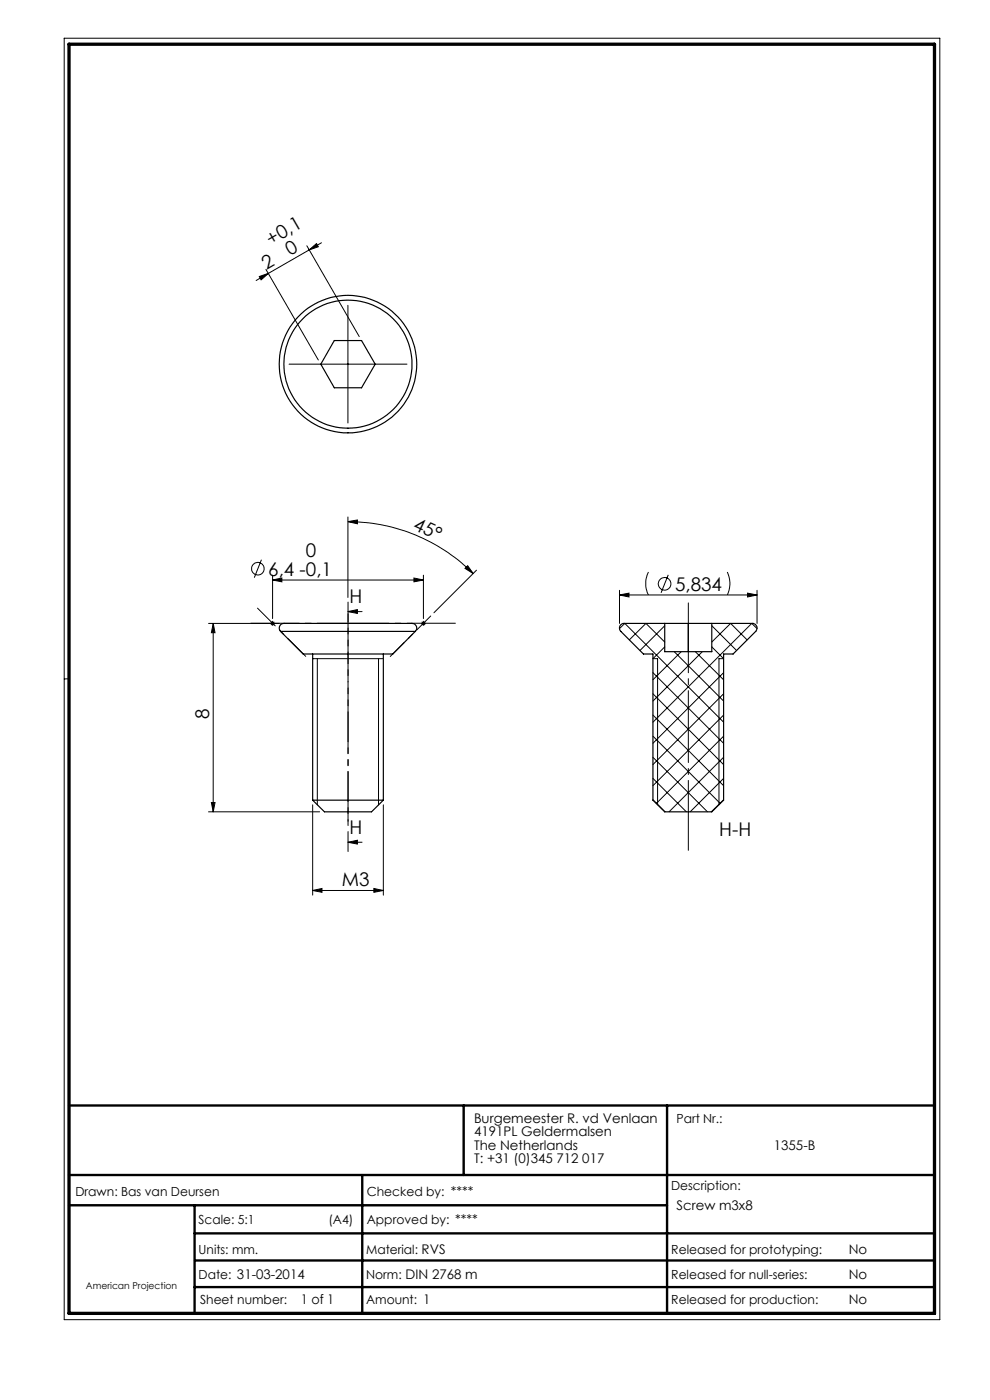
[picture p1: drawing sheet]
<svg xmlns="http://www.w3.org/2000/svg" width="210mm" height="297mm" viewBox="0 0 210 297" stroke-linecap="round" stroke-linejoin="round" font-family="sans-serif">
<g fill="none" stroke="#000" stroke-width=".21">
<path d="M13.6 8.1h185.8v271.9h-185.8zM55 58.7l1.9-.7-1.5 1.4zM56.4 57.1l11.1 19.3M56.9 58l-2.6 1.5M65.1 52.1l11.1 19.3M65.6 53l1.5-1.3 .4 .6zM65.6 53l-8.7 5M68.2 51.5l-2.6 1.5M61.3 77.3h25M73.8 64.8v24.9M55.5 118.7l-1.6 3.9M73.8 109.7v17"/>
<path d="M73.8 110.7l2-.4v.8zM73.8 110.7a37.4 37.4 0 0 1 26.6 11M44.2 132.3h15M45.2 132.3v39.9M45.2 132.3l.4 1.9h-.8zM57.5 131.9l.7 .7M57.8 123l2-.4v.8zM57.8 131.7v1M57.8 122v9.2M57.8 123h32M58.2 131.9l-.7 .7M66.3 139.7h15"/>
<path d="M66.3 139.7h.1M67.3 139.7v31M73.8 129.7h3M73.8 129.7l2-.4v.8zM80.3 139.7v31M87.8 122.6l2 .4-2 .4zM89.3 132.3h1M89.5 131.9l.7 .7M89.8 122v9.2M89.8 131.7v1M90.2 131.9l-.7 .7M98.6 120.6l.6-.6 1.2 1.7z"/>
<path d="M101.1 121l-9.1 9M131.4 126.2l2-.4v.8zM131.4 125.2v7.1M131.4 126.2h29.2M131.4 133.3l1.1-1 21 20.9M133.5 135.7l3.5-3.4 4 3.9M137.5 121.4a5.5 5.5 0 0 0 0 4.8M141 137.2l-2.5 2.5h1v31M141 132.7l-5.3 5.3M141.7 122l-1.5 3.8M143 138.3l10.5 10.4M144.5 138.3l-6 5.9"/>
<path d="M147.5 138.3l6 5.9M149 138.3l-10.5 10.4M151 137.2l2.5 2.5h-1v31M151 132.7l5.2 5.3M154.3 121.4l.1 .3a5.5 5.5 0 0 1-.1 4.5M158.5 135.7l-3.5-3.4-4 3.9M158.6 125.8l2 .4-2 .4zM160.6 133.3l-1.1-1-21 20.9M160.6 125.2v7.1M14.6 144h-1M138.5 156.2l14.3 14.3M138.5 151.7l15 15"/>
<path d="M138.5 147.2l15 15M138.5 142.7l15 15M153.5 142.7l-15 15M153.5 147.2l-15 15M153.5 151.7l-15 15M153.5 156.2l-14.3 14.3M44.2 172.2h23.6M44.8 170.2h.8l-.4 2zM66.3 170.7v19.2M73.8 178.7h3M73.8 178.7l2-.4v.8zM81.3 170.7v19.2"/>
<path d="M138.5 169.6l2.6 2.6M138.5 165.1l7.1 7.1M138.5 160.7l11.6 11.5M153.5 160.7l-11.6 11.5M153.5 165.1l-7.1 7.1M153.5 169.6l-2.6 2.6M66.3 188.9l2-.4v.8zM66.3 188.9h15M79.3 188.5l2 .4-2 .4z"/>
<circle cx="54.7" cy="120.6" r="1.34"/>
<circle cx="141" cy="123.9" r="1.34"/>
</g>
<path d="M14.6 234.5h183.6M98.4 234.5v14.8M141.5 234.5v44.1M14.6 249.3h183.6M14.6 255.7h126.9M41.3 255.7v22.9M76.8 249.3v29.3M41.3 261.7h156.9M41.3 273h156.9M41.4 267.4h156.8" fill="none" stroke="#000" stroke-width=".5"/>
<path d="M14.6 9.4h183.6v269.2h-183.6z" fill="none" stroke="#000" stroke-width=".7"/>
<path d="M73.8 127.7v53" fill="none" stroke="#000" stroke-width=".21" stroke-dasharray="6.3 1.3 1.3 1.3 1.3 1.3" stroke-dashoffset="2.1"/>
<path d="M73.8 130.2v44" fill="none" stroke="#000" stroke-width=".21" stroke-dasharray="15.2 1.3 1.3 1.3" stroke-dashoffset="4.7"/>
<path d="M146 180.4v-52.5" fill="none" stroke="#000" stroke-width=".21" stroke-dasharray="15.2 1.3 1.3 1.3" stroke-dashoffset=".4"/>
<path d="M53.2 132.2h43.4" fill="none" stroke="#000" stroke-width=".21" stroke-dasharray="15.2 1.3 1.3 1.3" stroke-dashoffset="5"/>
<path d="M82.8 139.3l8.6-8.6" fill="none" stroke="#000" stroke-width=".21" stroke-dasharray="15.2 1.3 1.3 1.3" stroke-dashoffset="11.1"/>
<path d="M64.8 139.2l-10.2-10.2" fill="none" stroke="#000" stroke-width=".21" stroke-dasharray="15.2 1.3 1.3 1.3" stroke-dashoffset="9.9"/>
<g fill="#000">
<path d="M65.6 53l1.5-1.3 .4 .6zM55 58.7l1.9-.7-1.5 1.4z"/>
<path d="M45.2 132.3l.4 1.9h-.8zM44.8 170.2h.8l-.4 2z"/>
<path d="M57.8 123l2-.4v.8zM87.8 122.6l2 .4-2 .4z"/>
<path d="M73.8 129.7l2-.4v.8zM73.8 178.7l2-.4v.8z"/>
<path d="M98.6 120.6l.6-.6 1.2 1.7zM73.8 110.7l2-.4v.8z"/>
<path d="M66.3 188.9l2-.4v.8zM79.3 188.5l2 .4-2 .4zM131.4 126.2l2-.4v.8zM158.6 125.8l2 .4-2 .4z"/>
</g>
<g fill="none" stroke="#000" stroke-width=".25">
<path d="M70.9 72.2h5.8l2.9 5.1-2.9 5h-5.8l-2.8-5zM59.5 133.9a1.06 1.06 0 0 1-.1-1.3 1.06 1.06 0 0 1 1.3-.3h26a1.24 1.24 0 0 1 1.7 1.2l-.3 .4M59.5 133.9l4.8 4.8h19l4.8-4.8M59.5 133.9h28.6M66.3 138.7v31.1M81.3 138.7v31.1M131.6 132.6l.6-.3h27.4a.99 .99 0 0 1 .9 .6 .99 .99 0 0 1-.2 1l-4.8 4.8h-2v31.1l-2.5 2.4h-10l-2.5-2.4v-31.1h-2l-4.8-4.8-.3-.6zM141 132.3v6h10v-6M146 132.3v6M66.3 169.8h15M66.3 169.8l2.5 2.4h10l2.5-2.4"/>
<circle cx="73.8" cy="77.2" r="14.6"/>
<circle cx="73.8" cy="77.2" r="13.6"/>
</g>
<g font-size="4">
<text x="57.5" y="52.2" transform="rotate(-30 57.5 52.2)">+0,1</text>
<text x="56.5" y="57.2" transform="rotate(-30 56.5 57.2)">2</text>
<text x="61.5" y="54.3" transform="rotate(-30 61.5 54.3)">0</text>
<text x="87.5" y="112.1" transform="rotate(25 87.5 112.1)">45°</text>
<text x="64.9" y="118.3">0</text>
<text x="56.9" y="122.1">6,4 -0,1</text>
<text x="143.2" y="125.3">5,834</text>
<text x="74.2" y="128">H</text>
<text x="44.4" y="152.5" transform="rotate(-90 44.4 152.5)">8</text>
<text x="74.2" y="176.9">H</text>
<text x="152.6" y="177.3">H-H</text>
<text x="72.5" y="188">M3</text>
</g>
<g font-size="2.8">
<text x="100.5" y="238.2">Burgemeester R. vd Venlaan</text>
<text x="100.5" y="241.1">4191PL Geldermalsen</text>
<text x="100.5" y="243.9">The Netherlands</text>
<text x="164.2" y="243.9">1355-B</text>
<text x="100.5" y="246.7">T: +31 (0)345 712 017</text>
<text x="143.5" y="256.7">Screw m3x8</text>
<text x="180" y="266">No</text>
<text x="180" y="271.4">No</text>
<text x="63.8" y="276.6">1 of 1</text>
<text x="180" y="276.6">No</text>
</g>
<g font-size="2.7">
<text x="143.5" y="238.2">Part Nr.:</text>
<text x="16" y="253.7">Drawn: Bas van Deursen</text>
<text x="77.8" y="253.7">Checked by: ****</text>
<text x="142.4" y="252.5">Description:</text>
<text x="42.1" y="259.7">Scale: 5:1</text>
<text x="69.7" y="259.7">(A4)</text>
<text x="77.8" y="259.7">Approved by: ****</text>
<text x="42.1" y="266">Units: mm.</text>
<text x="77.7" y="266">Material: RVS</text>
<text x="142.4" y="266">Released for prototyping:</text>
<text x="42.1" y="271.3">Date: 31-03-2014</text>
<text x="77.7" y="271.3">Norm: DIN 2768 m</text>
<text x="142.4" y="271.3">Released for null-series:</text>
<text x="42.4" y="276.6">Sheet number:</text>
<text x="77.7" y="276.6">Amount: 1</text>
<text x="142.4" y="276.6">Released for production:</text>
</g>
<text font-size="2" x="18.2" y="273.4">American Projection</text>
</svg>
